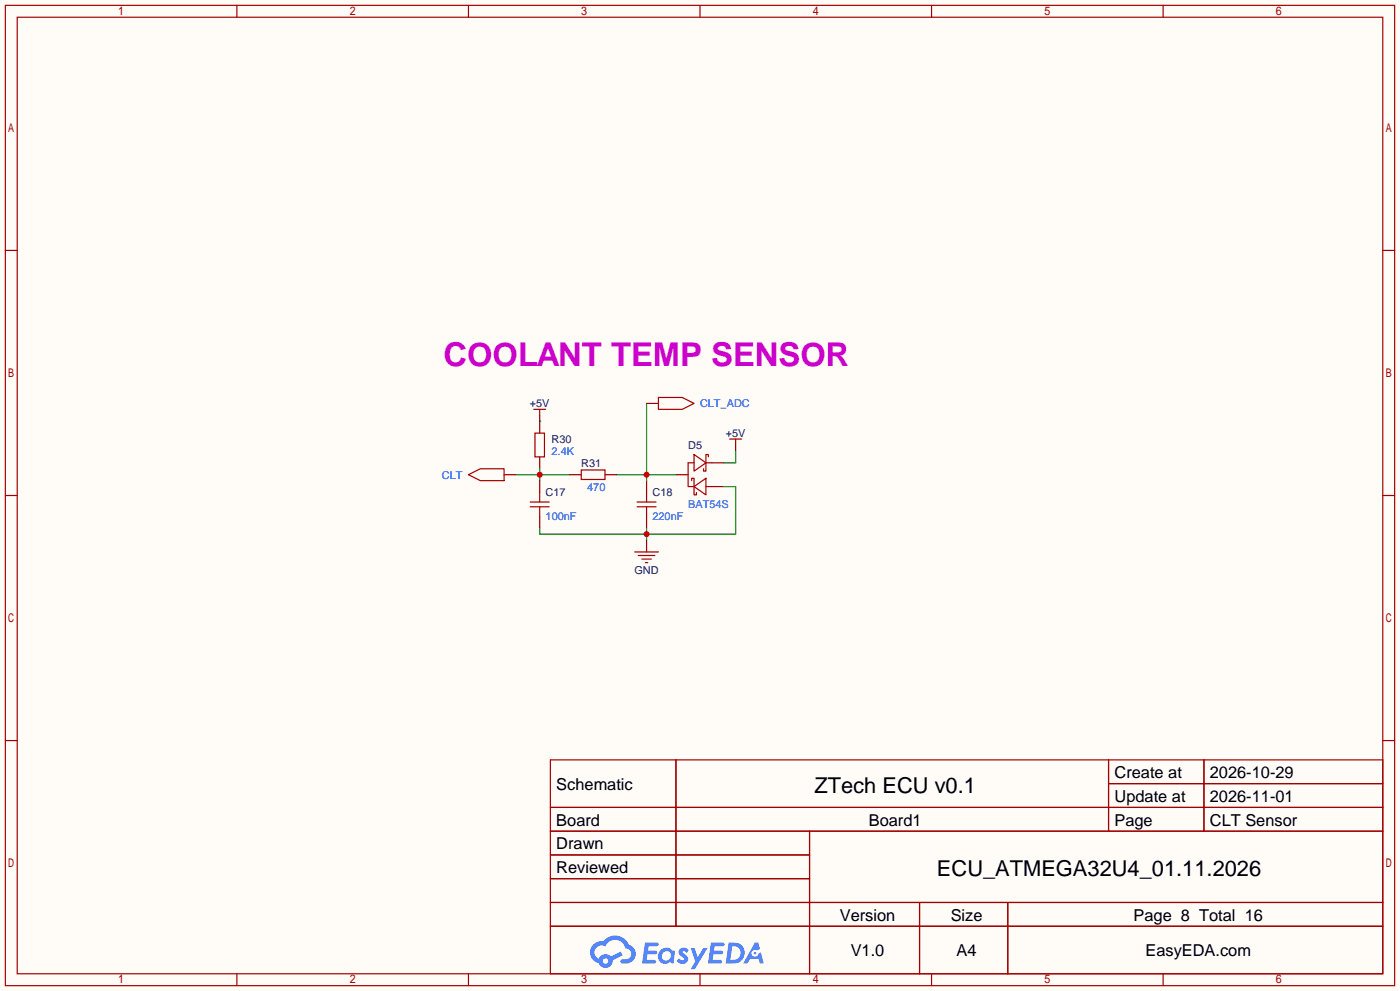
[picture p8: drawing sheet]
<svg xmlns="http://www.w3.org/2000/svg" width="299mm" height="212mm" viewBox="0 0 299 212" stroke-linecap="round" stroke-linejoin="round" font-family="sans-serif">
<path d="M0 0h299.5v211.8h-299.5z" fill="#fffcf7"/>
<g fill="none" stroke="#a10000" stroke-width=".25">
<path d="M1.1 1.1h297.2v209.6h-297.2zM3.7 3.7h292.1v204.5h-292.1zM50.7 1.1v2.6M100.2 1.1v2.6M149.7 1.1v2.6M199.3 1.1v2.6M248.8 1.1v2.6M1.1 53.5h2.6M295.8 53.5h2.5M1.1 105.9h2.6M295.8 105.9h2.5M1.1 158.3h2.6"/>
<path d="M295.8 158.3h2.5M117.7 162.4h178.1v45.8h-178.1zM117.7 172.6h178.1M117.7 177.7h178.1M144.6 162.4v35.6M173.2 177.7v30.5M237.1 162.4v15.3M237.1 167.5h58.7M257.5 162.4v15.3M117.7 182.8h55.5M117.7 192.9h178.1M117.7 187.8h55.5"/>
<path d="M117.7 198h178.1M196.7 192.9v15.3M215.6 192.9v15.3M50.7 208.2v2.5M100.2 208.2v2.5M149.7 208.2v2.5M199.3 208.2v2.5M248.8 208.2v2.5"/>
</g>
<g fill="#5487ff">
<path d="M145.5 202.8a1.3 1.3 0 0 1 1.8 .3l-.4 .6a.54 .54 0 0 0-.9-.2l.1 .2a1.28 1.28 0 0 1 .8 2 1.53 1.53 0 0 1-2.2-.3l.5-.6 .8 .5a.31 .31 0 0 0 .4-.3 .31 .31 0 0 0-.3-.3 1.12 1.12 0 0 1-.6-1.9z"/>
<path d="M147.7 202.7h.9l.7 1.9 1.1-1.9h.9l-2.7 4.5h-.9l1-1.7z"/>
<path d="M138 201.5h1.6a1.31 1.31 0 0 1 1.2 .2 .4 .4 0 0 1-.3 .6h-1.8l-.1 .9h1.6a.4 .4 0 0 1 .4 .4 .4 .4 0 0 1-.4 .4h-1.7l-.2 1.2h1.4a.46 .46 0 0 1 .5 .1 .46 .46 0 0 1 .1 .5l-.3 .2h-2.7z"/>
<path d="M152.1 201.5h1.6a1.32 1.32 0 0 1 1.3 .2 .39 .39 0 0 1-.4 .6h-1.7l-.2 .9h1.7a.4 .4 0 0 1 .3 .4 .4 .4 0 0 1-.4 .4h-1.7l-.2 1.2h1.4a.46 .46 0 0 1 .5 .1 .46 .46 0 0 1 .1 .5l-.3 .2h-2.7z"/>
<path d="M161.5 201.5h.7l.4 1.3-.7 .4a.75 .75 0 0 0-1.1 .3 .75 .75 0 0 0 .5 1 .75 .75 0 0 0 .9-.6l.6-.3 .6 2.4h-.9l-.2-1h-1.9l-.5 1h-.9z"/>
<path d="M155.9 201.5l-.7 4.5h1.5a2.27 2.27 0 0 0 2.6-2.3 2.27 2.27 0 0 0-2.7-2.2zM156.6 202.3a1.5 1.5 0 0 1 1.8 1.5 1.5 1.5 0 0 1-1.9 1.4h-.3z"/>
<path d="M141.3 203.1a1.6 1.6 0 0 0-.3 2.3 1.6 1.6 0 0 0 2.3 .2l.8 .4 .3-2.5-.2-.3h-.4a1.58 1.58 0 0 0-2.5-.1zM141.9 203.6a.98 .98 0 0 1 1.6 .5 .98 .98 0 0 1-1.1 1.2 .94 .94 0 0 1-.8-.6 .94 .94 0 0 1 .3-1.1z"/>
<path d="M126.9 201.9a2.37 2.37 0 0 0 1.2 4 1.54 1.54 0 0 0 1.7 1 1.54 1.54 0 0 0 1.3-1.6l2.1-1.1-.5-.8-2 1.1a1.57 1.57 0 0 0-2.6 .4 1.5 1.5 0 0 1-.8-2.1 1.5 1.5 0 0 1 2.2-.5 2.23 2.23 0 0 1 2.3-1.4 2.23 2.23 0 0 1 2 1.8 1.16 1.16 0 0 1 1.2 1.1 1.16 1.16 0 0 1-1 1.3h-.7a.47 .47 0 0 0-.6 .3 .47 .47 0 0 0 .4 .6 2.17 2.17 0 0 0 2.5-1 2.17 2.17 0 0 0-.3-2.7l-.8-.4a3.2 3.2 0 0 0-5.4-.7l-1.2 .1zM129 205.4a.58 .58 0 0 1 1.1 0 .58 .58 0 0 1-1.1 0z"/>
<circle cx="161.5" cy="203.8" r=".28"/>
</g>
<path d="M115.4 88.8v3.8M115.4 97.7v2.5M157.4 95.1v1.3" fill="none" stroke="#870000" stroke-width=".25"/>
<path d="M114.2 87.5h2.5M114.4 92.6h2.1v5.1h-2.1zM115.4 87.5v1.3M156.1 93.9h2.5M157.4 93.9v1.2" fill="none" stroke="#a10000" stroke-width=".25"/>
<path d="M110.4 101.5h11.4M115.4 100.2v2.5" fill="none" stroke="#008700" stroke-width=".25"/>
<circle cx="115.4" cy="101.5" r=".63" fill="#c00"/>
<path d="M115.4 102.7v2.6M115.4 110.4v2.5M121.8 101.5h2.5M129.4 101.5h2.6M138.3 102.7v2.6M138.3 110.4v2.5" fill="none" stroke="#870000" stroke-width=".25"/>
<path d="M113.4 107.3h4.1M113.4 108.3h4.1M115.4 105.3v2M115.4 108.3v2.1M124.3 100.5h5.1v2h-5.1zM136.3 107.3h4M136.3 108.3h4M138.3 105.3v2M138.3 108.3v2.1" fill="none" stroke="#a10000" stroke-width=".25"/>
<path d="M138.3 86.2v16.5M132 101.5h12.7" fill="none" stroke="#008700" stroke-width=".25"/>
<circle cx="138.3" cy="101.5" r=".63" fill="#c00"/>
<path d="M152.3 98.9h2.5M138.3 115.4v2.6M144.7 101.5h2.5M152.3 104h2.5" fill="none" stroke="#870000" stroke-width=".25"/>
<path d="M148.5 98.9h-1.3v5.1h1.3M148.5 97.2l2.5 1.7-2.5 1.8zM151 98.9h1.3M151.5 97.7v-.5h-.5v3.5h-.5v-.5M135.8 118h5M136.5 118.7h3.6M137.3 119.5h2M148 102.7v-.5h.5v3.6h.5v-.5M148.5 104l2.5-1.8v3.6zM151 104h1.3M138 120.3h.6" fill="none" stroke="#a10000" stroke-width=".25"/>
<path d="M138.3 112.9v2.5M154.8 104h2.6v10.2h-42v-1.3" fill="none" stroke="#008700" stroke-width=".25"/>
<circle cx="138.3" cy="114.2" r=".63" fill="#c00"/>
<path d="M115.4 90h.1M157.4 96.4v2.5h-2.6" fill="none" stroke="#008700" stroke-width=".25"/>
<path d="M138.3 86.2h2.5M107.8 101.5h2.6" fill="none" stroke="#870000" stroke-width=".25"/>
<path d="M140.8 85h5.1l2.6 1.2-2.6 1.3h-5.1zM100.2 101.5l2.5-1.3h5.1v2.5h-5.1z" fill="none" stroke="#a10000" stroke-width=".25"/>
<text font-size="7" fill="#c0c" x="94.9" y="78.2">COOLANT TEMP SENSOR</text>
<g font-size="4.7">
<text x="174.2" y="169.4">ZTech ECU v0.1</text>
<text x="200.4" y="187.2">ECU_ATMEGA32U4_01.11.2026</text>
</g>
<g font-size="3.5">
<text x="238.4" y="166.3">Create at</text>
<text x="258.8" y="166.3">2026-10-29</text>
<text x="119" y="168.8">Schematic</text>
<text x="238.4" y="171.4">Update at</text>
<text x="258.8" y="171.4">2026-11-01</text>
<text x="119" y="176.5">Board</text>
<text x="185.8" y="176.5">Board1</text>
<text x="238.4" y="176.5">Page</text>
<text x="258.8" y="176.5">CLT Sensor</text>
<text x="119" y="181.5">Drawn</text>
<text x="119" y="186.6">Reviewed</text>
<text x="179.6" y="196.8">Version</text>
<text x="203.4" y="196.8">Size</text>
<text x="242.5" y="196.8">Page 8 Total 16</text>
<text x="182" y="204.4">V1.0</text>
<text x="204.6" y="204.4">A4</text>
<text x="245" y="204.4">EasyEDA.com</text>
</g>
<g font-size="2.3" fill="#000080">
<text x="113.3" y="87.1">+5V</text>
<text x="118" y="94.7">R30</text>
<text x="147.2" y="96">D5</text>
<text x="155.2" y="93.4">+5V</text>
<text x="124.3" y="99.8">R31</text>
<text x="116.7" y="106.1">C17</text>
<text x="139.6" y="106.1">C18</text>
<text x="135.7" y="122.6">GND</text>
</g>
<g font-size="2.3" fill="#00f">
<text x="149.7" y="87.1">CLT_ADC</text>
<text x="118" y="97.2">2.4K</text>
<text x="94.5" y="102.3">CLT</text>
<text x="125.6" y="104.9">470</text>
<text x="116.7" y="111.2">100nF</text>
<text x="139.6" y="111.2">220nF</text>
<text x="147.2" y="108.7">BAT54S</text>
</g>
</svg>
